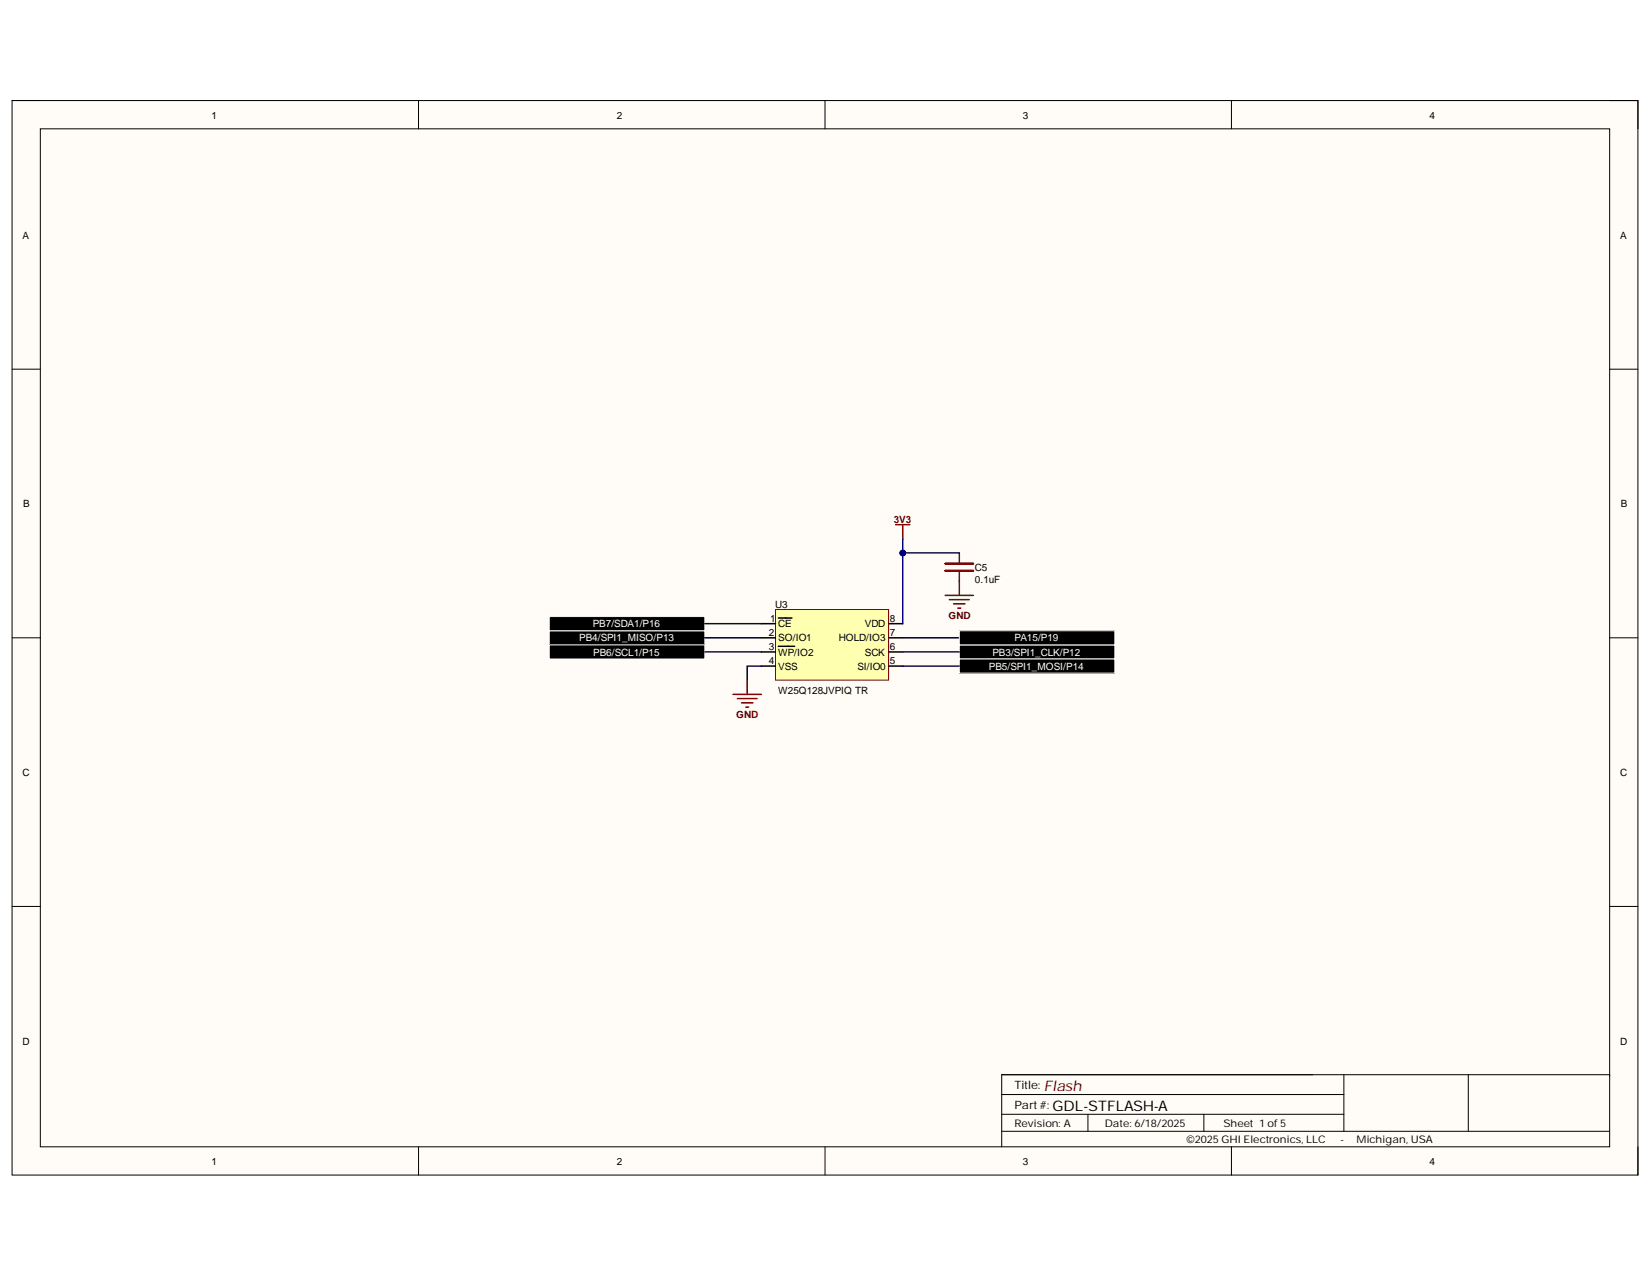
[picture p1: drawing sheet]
<svg xmlns="http://www.w3.org/2000/svg" width="279mm" height="216mm" viewBox="0 0 279 216" stroke-linecap="round" stroke-linejoin="round" font-family="sans-serif">
<path d="M2 17h275v181.7h-275z" fill-rule="evenodd" fill="#fffcf8"/>
<path d="M2 17h275v181.7h-275z" fill="none" stroke="#000" stroke-width=".17"/>
<path d="M6.8 21.8h265.4v172.1h-265.4z" fill-rule="evenodd" fill="#fffcf8"/>
<g fill="none" stroke="#000" stroke-width=".17">
<path d="M2 17h4.8M70.8 17v4.8M139.5 17v4.8M208.3 17v4.8M272.2 17h4.8v4.8M6.8 21.8h265.4v172.1h-265.4zM2 62.4h4.8M272.2 62.4h4.8M2 107.8h4.8M272.2 107.8h4.8M2 153.3h4.8M272.2 153.3h4.8"/>
<path d="M70.8 193.9v4.8M139.5 193.9v4.8M169.4 188.4h57.9M169.4 191.3h102.8M169.4 185.1h57.9M184 188.4v2.9M203.6 188.4v2.9M208.3 193.9v4.8M227.3 181.7v9.6M248.3 181.7v9.6M272.2 181.9v-.2h-102.8v12.2M277 193.9v4.8"/>
</g>
<path d="M131.2 103.1h19.1v11.9h-19.1z" fill-rule="evenodd" fill="#ffffb0"/>
<path d="M131.2 103.1h19.1v11.9h-19.1z" fill="none" stroke="#800000" stroke-width=".17"/>
<path d="M128.8 105.4h2.4M128.8 107.8h2.4M128.8 110.2h2.4M128.8 112.6h2.4M131.6 104.5h2.3M131.6 109.3h2.8M150.3 105.4h2.4M150.3 107.8h2.4M150.3 110.2h2.4M150.3 112.6h2.4" fill="none" stroke="#000" stroke-width=".25"/>
<g fill="none" stroke="#800000" stroke-width=".25">
<path d="M151.5 88.7h2.4M152.7 88.7v2.4M159.9 96.5h4.7M159.9 95.3h4.7M162.2 93.5v1.8M162.2 96.5v4.2M124 117.4h4.8M124.7 118.1h3.4M125.4 118.8h1.9M126.1 119.5h.5M126.4 115v2.4M159.9 100.7h4.7"/>
<path d="M160.6 101.4h3.3M161.3 102.1h1.9M162 102.8h.5"/>
</g>
<g fill="#000">
<path d="M92.9 106.6h26.3v2.4h-26.3z" fill-rule="evenodd"/>
<path d="M92.9 109h26.3v2.4h-26.3z" fill-rule="evenodd"/>
<path d="M92.9 104.2h26.3v2.4h-26.3z" fill-rule="evenodd"/>
<path d="M162.3 109h26.2v2.4h-26.2z" fill-rule="evenodd"/>
<path d="M162.3 111.4h26.2v2.4h-26.2z" fill-rule="evenodd"/>
</g>
<path d="M92.9 106.6h26.3v2.4h-26.3zM92.9 109h26.3v2.4h-26.3zM92.9 104.2h26.3v2.4h-26.3zM162.3 109h26.2v2.4h-26.2zM162.3 111.4h26.2v2.4h-26.2z" fill="none" stroke="#fff" stroke-width=".17"/>
<path d="M152.7 93.5h9.5M128.8 112.6h-2.4v2.4" fill="none" stroke="#00007f" stroke-width=".25"/>
<circle cx="152.7" cy="93.5" r=".48" fill="#000080"/>
<circle cx="152.7" cy="93.5" r=".48" fill="none" stroke="#000080" stroke-width=".17"/>
<path d="M119.2 105.4h9.6M119.2 107.8h9.6M119.2 110.2h9.6M152.7 107.8h9.5M152.7 110.2h9.5M152.7 112.6h9.5" fill="none" stroke="#000080" stroke-width=".25"/>
<path d="M152.7 91.1v14.3" fill="none" stroke="#00007f" stroke-width=".25"/>
<circle cx="152.7" cy="93.5" r=".48" fill="#000080"/>
<circle cx="152.7" cy="93.5" r=".48" fill="none" stroke="#000080" stroke-width=".17"/>
<path d="M162.3 106.6h26.2v2.4h-26.2z" fill-rule="evenodd" fill="#000"/>
<path d="M162.3 106.6h26.2v2.4h-26.2z" fill="none" stroke="#fff" stroke-width=".17"/>
<text font-size="2.5" fill="#800000" x="176.6" y="184.4">Flash</text>
<text font-size="2.5" x="178" y="187.8">GDL-STFLASH-A</text>
<g font-size="1.9">
<text x="171.6" y="184.1">Title:</text>
<text x="171.6" y="187.5">Part#:</text>
</g>
<g font-size="1.8">
<text x="171.6" y="190.5">Revision: A</text>
<text x="186.9" y="190.5">Date: 6/18/2025</text>
<text x="206.9" y="190.5">Sheet 1 of5</text>
<text x="200.7" y="193.3">©2025GHI Electronics, LLC</text>
<text x="226.7" y="193.3">-</text>
<text x="229.4" y="193.3">Michigan, USA</text>
</g>
<g font-size="1.7">
<text x="35.8" y="20">1</text>
<text x="104.3" y="20">2</text>
<text x="173" y="20">3</text>
<text x="241.8" y="20">4</text>
<text x="3.8" y="40.3">A</text>
<text x="274" y="40.3">A</text>
<text x="3.9" y="85.8">B</text>
<text x="274.1" y="85.8">B</text>
<text x="164.9" y="98.5">0.1uF</text>
<text x="164.9" y="96.6">C5</text>
<text x="130" y="107.5">2</text>
<text x="130.3" y="105.1">1</text>
<text x="131.1" y="102.8">U3</text>
<text x="131.6" y="106.1">CE</text>
<text x="146.3" y="106.1">VDD</text>
<text x="150.5" y="107.5">7</text>
<text x="150.5" y="105.1">8</text>
<text x="130" y="109.9">3</text>
<text x="130" y="112.3">4</text>
<text x="131.6" y="108.4">SO/IO1</text>
<text x="131.6" y="110.9">WP/IO2</text>
<text x="131.6" y="113.2">VSS</text>
<text x="141.9" y="108.4">HOLD/IO3</text>
<text x="145" y="113.2">SI/IO0</text>
<text x="146.3" y="110.9">SCK</text>
<text x="150.5" y="112.3">5</text>
<text x="150.5" y="109.9">6</text>
<text x="131.6" y="117.3">W25Q128JVPIQ TR</text>
<text x="3.8" y="131.2">C</text>
<text x="274" y="131.2">C</text>
<text x="3.8" y="176.6">D</text>
<text x="274" y="176.6">D</text>
<text x="35.8" y="196.9">1</text>
<text x="104.3" y="196.9">2</text>
<text x="173" y="196.9">3</text>
<text x="241.8" y="196.9">4</text>
</g>
<g font-size="1.7" fill="#800000">
<text x="151.2" y="88.4">3V3</text>
<text x="160.4" y="104.6">GND</text>
<text x="124.5" y="121.4">GND</text>
</g>
<g font-size="1.7" fill="#fff">
<text x="100.2" y="106.1">PB7/SDA1/P16</text>
<text x="98" y="108.4">PB4/SPI1_MISO/P13</text>
<text x="100.3" y="110.9">PB6/SCL1/P15</text>
<text x="167.3" y="113.2">PB5/SPI1_MOSI/P14</text>
<text x="167.8" y="110.9">PB3/SPI1_CLK/P12</text>
<text x="171.6" y="108.4">PA15/P19</text>
</g>
</svg>
